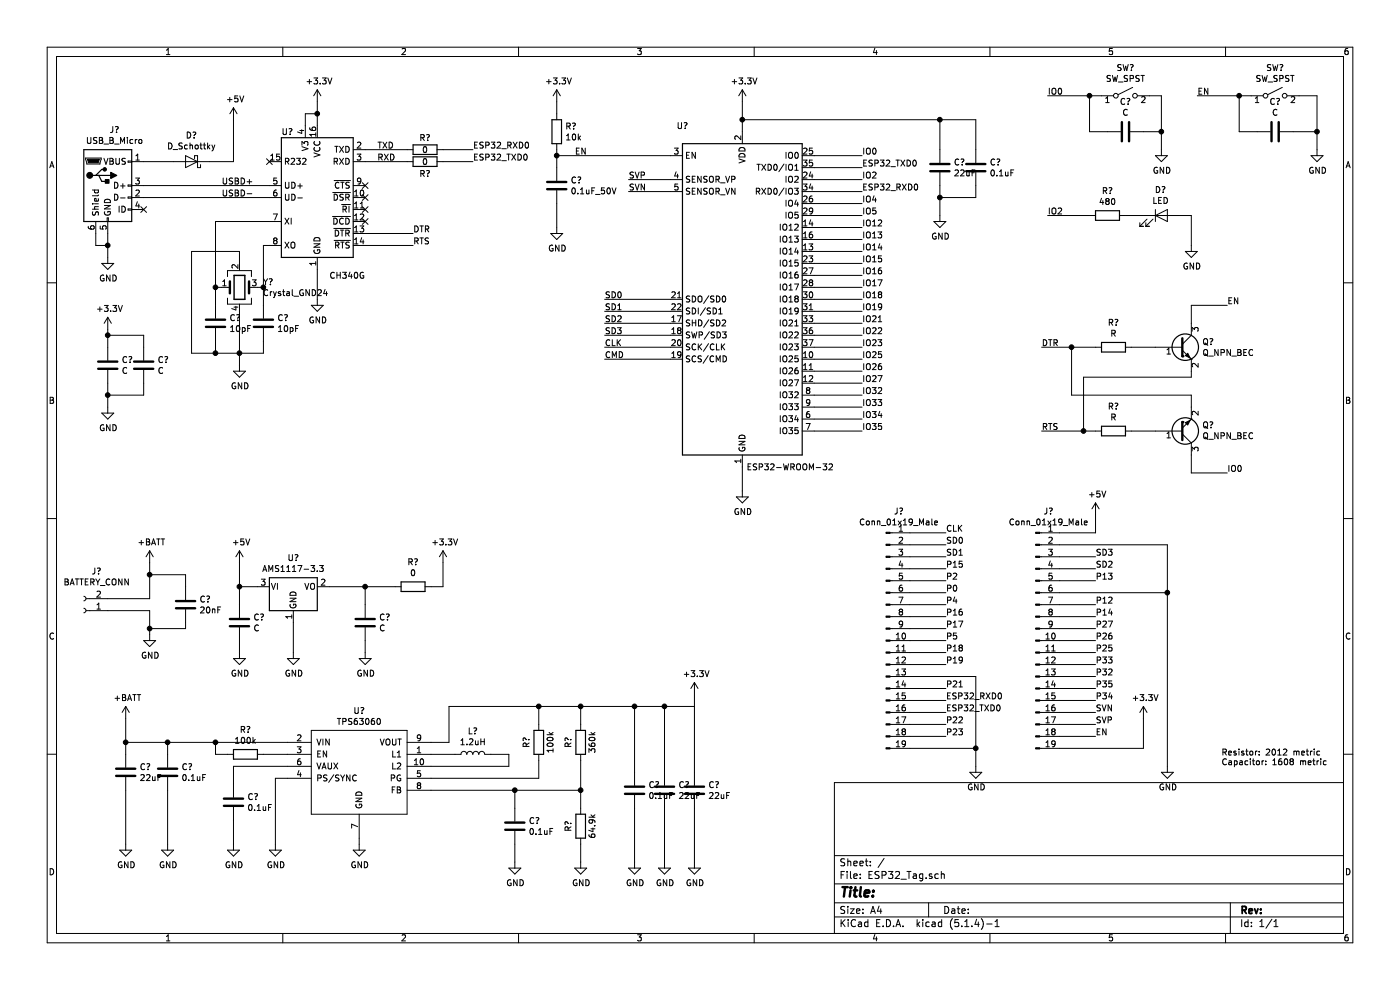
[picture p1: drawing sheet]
EESchema Schematic File Version 4
EELAYER 30 0
EELAYER END
$Descr A4 11693 8268
encoding utf-8
Sheet 1 1
Title ""
Date ""
Rev ""
Comp ""
Comment1 ""
Comment2 ""
Comment3 ""
Comment4 ""
$EndDescr
$Comp
L RF_Module:ESP32-WROOM-32 U?
U 1 1
P 6200 2500
F 0 "U?" H 5700 3950 50  0000 C CNN
F 1 "ESP32-WROOM-32" H 6600 1100 50  0000 C CNN
F 2 "RF_Module:ESP32-WROOM-32" H 6200 1000 50  0001 C CNN
F 3 "https://www.espressif.com/sites/default/files/documentation/esp32-wroom-32_datasheet_en.pdf" H 5900 2550 50  0001 C CNN
	1    6200 2500
	1    0    0    -1  
$EndComp
$Comp
L power:+3.3V #PWR?
U 1 1
P 6200 850
F 0 "#PWR?" H 6200 700 50  0001 C CNN
F 1 "+3.3V" H 6215 1023 50  0000 C CNN
F 2 "" H 6200 850 50  0001 C CNN
F 3 "" H 6200 850 50  0001 C CNN
	1    6200 850 
	1    0    0    -1  
$EndComp
$Comp
L Interface_USB:CH340G U?
U 1 1
P 2650 1650
F 0 "U?" H 2400 2200 50  0000 C CNN
F 1 "CH340G" H 2900 1000 50  0000 C CNN
F 2 "Package_SO:SOIC-16_3.9x9.9mm_P1.27mm" H 2700 1100 50  0001 L CNN
F 3 "http://www.datasheet5.com/pdf-local-2195953" H 2300 2450 50  0001 C CNN
	1    2650 1650
	1    0    0    -1  
$EndComp
$Comp
L Regulator_Linear:AMS1117-3.3 U?
U 1 1
P 2450 4900
F 0 "U?" H 2450 5142 50  0000 C CNN
F 1 "AMS1117-3.3" H 2450 5051 50  0000 C CNN
F 2 "Package_TO_SOT_SMD:SOT-223-3_TabPin2" H 2450 5100 50  0001 C CNN
F 3 "http://www.advanced-monolithic.com/pdf/ds1117.pdf" H 2550 4650 50  0001 C CNN
	1    2450 4900
	1    0    0    -1  
$EndComp
Wire Wire Line
	6200 850  6200 1000
Wire Wire Line
	6200 3900 6200 4100
$Comp
L power:+3.3V #PWR?
U 1 1
P 2650 850
F 0 "#PWR?" H 2650 700 50  0001 C CNN
F 1 "+3.3V" H 2665 1023 50  0000 C CNN
F 2 "" H 2650 850 50  0001 C CNN
F 3 "" H 2650 850 50  0001 C CNN
	1    2650 850 
	1    0    0    -1  
$EndComp
$Comp
L Connector:USB_B_Micro J?
U 1 1
P 900 1550
F 0 "J?" H 957 2017 50  0000 C CNN
F 1 "USB_B_Micro" H 957 1926 50  0000 C CNN
F 2 "" H 1050 1500 50  0001 C CNN
F 3 "~" H 1050 1500 50  0001 C CNN
	1    900  1550
	1    0    0    -1  
$EndComp
Wire Wire Line
	900  1950 900  2050
Wire Wire Line
	1950 1350 1950 1000
Wire Wire Line
	2650 2250 2650 2500
Wire Wire Line
	800  1950 800  2050
Wire Wire Line
	800  2050 900  2050
Connection ~ 900  2050
Wire Wire Line
	900  2050 900  2150
Wire Wire Line
	2650 850  2650 950 
Wire Wire Line
	2550 1050 2550 950 
Wire Wire Line
	2550 950  2650 950 
Connection ~ 2650 950 
Wire Wire Line
	2650 950  2650 1050
Wire Wire Line
	2450 5200 2450 5450
Wire Wire Line
	2150 4900 2000 4900
Wire Wire Line
	2000 4900 2000 4700
Wire Wire Line
	3600 4900 3700 4900
Wire Wire Line
	3700 4900 3700 4700
$Comp
L power:+3.3V #PWR?
U 1 1
P 3700 4700
F 0 "#PWR?" H 3700 4550 50  0001 C CNN
F 1 "+3.3V" H 3715 4873 50  0000 C CNN
F 2 "" H 3700 4700 50  0001 C CNN
F 3 "" H 3700 4700 50  0001 C CNN
	1    3700 4700
	1    0    0    -1  
$EndComp
$Comp
L power:+5V #PWR?
U 1 1
P 2000 4700
F 0 "#PWR?" H 2000 4550 50  0001 C CNN
F 1 "+5V" H 2015 4873 50  0000 C CNN
F 2 "" H 2000 4700 50  0001 C CNN
F 3 "" H 2000 4700 50  0001 C CNN
	1    2000 4700
	1    0    0    -1  
$EndComp
$Comp
L power:GND #PWR?
U 1 1
P 900 2150
F 0 "#PWR?" H 900 1900 50  0001 C CNN
F 1 "GND" H 905 1977 50  0000 C CNN
F 2 "" H 900 2150 50  0001 C CNN
F 3 "" H 900 2150 50  0001 C CNN
	1    900  2150
	1    0    0    -1  
$EndComp
$Comp
L power:GND #PWR?
U 1 1
P 2650 2500
F 0 "#PWR?" H 2650 2250 50  0001 C CNN
F 1 "GND" H 2655 2327 50  0000 C CNN
F 2 "" H 2650 2500 50  0001 C CNN
F 3 "" H 2650 2500 50  0001 C CNN
	1    2650 2500
	1    0    0    -1  
$EndComp
$Comp
L power:GND #PWR?
U 1 1
P 6200 4100
F 0 "#PWR?" H 6200 3850 50  0001 C CNN
F 1 "GND" H 6205 3927 50  0000 C CNN
F 2 "" H 6200 4100 50  0001 C CNN
F 3 "" H 6200 4100 50  0001 C CNN
	1    6200 4100
	1    0    0    -1  
$EndComp
$Comp
L power:GND #PWR?
U 1 1
P 2450 5450
F 0 "#PWR?" H 2450 5200 50  0001 C CNN
F 1 "GND" H 2455 5277 50  0000 C CNN
F 2 "" H 2450 5450 50  0001 C CNN
F 3 "" H 2450 5450 50  0001 C CNN
	1    2450 5450
	1    0    0    -1  
$EndComp
Wire Wire Line
	3050 1250 3400 1250
Wire Wire Line
	3050 1350 3400 1350
$Comp
L Device:C C?
U 1 1
P 8150 1400
F 0 "C?" H 8265 1446 50  0000 L CNN
F 1 "0.1uF" H 8265 1355 50  0000 L CNN
F 2 "" H 8188 1250 50  0001 C CNN
F 3 "~" H 8150 1400 50  0001 C CNN
	1    8150 1400
	1    0    0    -1  
$EndComp
$Comp
L Device:C C?
U 1 1
P 7850 1400
F 0 "C?" H 7965 1446 50  0000 L CNN
F 1 "22uF" H 7965 1355 50  0000 L CNN
F 2 "" H 7888 1250 50  0001 C CNN
F 3 "~" H 7850 1400 50  0001 C CNN
	1    7850 1400
	1    0    0    -1  
$EndComp
Wire Wire Line
	7850 1550 7850 1650
Wire Wire Line
	7850 1650 8150 1650
Wire Wire Line
	8150 1650 8150 1550
Wire Wire Line
	6800 1400 7200 1400
Wire Wire Line
	6800 1500 7200 1500
Text Label 7200 1400 0    50   ~ 0
ESP32_TXD0
Text Label 7200 1600 0    50   ~ 0
ESP32_RXD0
$Comp
L power:+3.3V #PWR?
U 1 1
P 4650 850
F 0 "#PWR?" H 4650 700 50  0001 C CNN
F 1 "+3.3V" H 4665 1023 50  0000 C CNN
F 2 "" H 4650 850 50  0001 C CNN
F 3 "" H 4650 850 50  0001 C CNN
	1    4650 850 
	1    0    0    -1  
$EndComp
$Comp
L Device:R R?
U 1 1
P 4650 1100
F 0 "R?" H 4720 1146 50  0000 L CNN
F 1 "10k" H 4720 1055 50  0000 L CNN
F 2 "" V 4580 1100 50  0001 C CNN
F 3 "~" H 4650 1100 50  0001 C CNN
	1    4650 1100
	1    0    0    -1  
$EndComp
$Comp
L power:GND #PWR?
U 1 1
P 4650 1900
F 0 "#PWR?" H 4650 1650 50  0001 C CNN
F 1 "GND" H 4655 1727 50  0000 C CNN
F 2 "" H 4650 1900 50  0001 C CNN
F 3 "" H 4650 1900 50  0001 C CNN
	1    4650 1900
	1    0    0    -1  
$EndComp
$Comp
L Device:C C?
U 1 1
P 4650 1550
F 0 "C?" H 4765 1596 50  0000 L CNN
F 1 "0.1uF_50V" H 4765 1505 50  0000 L CNN
F 2 "" H 4688 1400 50  0001 C CNN
F 3 "~" H 4650 1550 50  0001 C CNN
	1    4650 1550
	1    0    0    -1  
$EndComp
Wire Wire Line
	4650 850  4650 950 
Wire Wire Line
	4650 1250 4650 1300
Wire Wire Line
	4650 1700 4650 1900
Connection ~ 4650 1300
Wire Wire Line
	4650 1300 4650 1400
Text Label 4800 1300 0    50   ~ 0
EN
Text Label 3950 1350 0    50   ~ 0
ESP32_TXD0
Text Label 3950 1250 0    50   ~ 0
ESP32_RXD0
Text Label 1850 1550 0    50   ~ 0
USBD+
Text Label 1850 1650 0    50   ~ 0
USBD-
NoConn ~ 1200 1750
$Comp
L Device:R R?
U 1 1
P 3550 1250
F 0 "R?" V 3450 1250 50  0000 C CNN
F 1 "0" V 3550 1250 50  0000 C CNN
F 2 "" V 3480 1250 50  0001 C CNN
F 3 "~" H 3550 1250 50  0001 C CNN
	1    3550 1250
	0    1    1    0   
$EndComp
$Comp
L Device:R R?
U 1 1
P 3550 1350
F 0 "R?" V 3650 1350 50  0000 C CNN
F 1 "0" V 3550 1350 50  0000 C CNN
F 2 "" V 3480 1350 50  0001 C CNN
F 3 "~" H 3550 1350 50  0001 C CNN
	1    3550 1350
	0    1    1    0   
$EndComp
Wire Wire Line
	3700 1250 3950 1250
Wire Wire Line
	3700 1350 3950 1350
Text Label 3150 1250 0    50   ~ 0
TXD
Text Label 3150 1350 0    50   ~ 0
RXD
$Comp
L Device:Q_NPN_BEC Q?
U 1 1
P 9850 2900
F 0 "Q?" H 10041 2946 50  0000 L CNN
F 1 "Q_NPN_BEC" H 10041 2855 50  0000 L CNN
F 2 "" H 10050 3000 50  0001 C CNN
F 3 "~" H 9850 2900 50  0001 C CNN
	1    9850 2900
	1    0    0    -1  
$EndComp
$Comp
L Device:Q_NPN_BEC Q?
U 1 1
P 9850 3600
F 0 "Q?" H 10041 3554 50  0000 L CNN
F 1 "Q_NPN_BEC" H 10041 3645 50  0000 L CNN
F 2 "" H 10050 3700 50  0001 C CNN
F 3 "~" H 9850 3600 50  0001 C CNN
	1    9850 3600
	1    0    0    1   
$EndComp
$Comp
L Device:R R?
U 1 1
P 9300 2900
F 0 "R?" V 9093 2900 50  0000 C CNN
F 1 "R" V 9184 2900 50  0000 C CNN
F 2 "" V 9230 2900 50  0001 C CNN
F 3 "~" H 9300 2900 50  0001 C CNN
	1    9300 2900
	0    1    1    0   
$EndComp
$Comp
L Device:R R?
U 1 1
P 9300 3600
F 0 "R?" V 9093 3600 50  0000 C CNN
F 1 "R" V 9184 3600 50  0000 C CNN
F 2 "" V 9230 3600 50  0001 C CNN
F 3 "~" H 9300 3600 50  0001 C CNN
	1    9300 3600
	0    1    1    0   
$EndComp
Wire Wire Line
	9150 2900 8950 2900
Wire Wire Line
	9150 3600 9050 3600
Wire Wire Line
	8950 3300 9950 3300
Wire Wire Line
	9950 3300 9950 3400
Wire Wire Line
	8950 2900 8950 3300
Connection ~ 8950 2900
Wire Wire Line
	8950 2900 8700 2900
Wire Wire Line
	9050 3600 9050 3150
Wire Wire Line
	9050 3150 9950 3150
Wire Wire Line
	9950 3150 9950 3100
Connection ~ 9050 3600
Wire Wire Line
	9050 3600 8700 3600
Wire Wire Line
	9650 2900 9450 2900
Wire Wire Line
	9450 3600 9650 3600
Wire Wire Line
	9950 2700 9950 2550
Wire Wire Line
	9950 2550 10250 2550
Wire Wire Line
	9950 3800 9950 3950
Wire Wire Line
	9950 3950 10250 3950
Text Label 3450 1950 0    50   ~ 0
DTR
Text Label 3450 2050 0    50   ~ 0
RTS
Wire Wire Line
	3050 1950 3450 1950
Wire Wire Line
	3050 2050 3450 2050
Text Label 8700 2900 0    50   ~ 0
DTR
Text Label 8700 3600 0    50   ~ 0
RTS
Text Label 10250 2550 0    50   ~ 0
EN
Text Label 10250 3950 0    50   ~ 0
IO0
$Comp
L Device:C C?
U 1 1
P 1200 3050
F 0 "C?" H 1315 3096 50  0000 L CNN
F 1 "C" H 1315 3005 50  0000 L CNN
F 2 "" H 1238 2900 50  0001 C CNN
F 3 "~" H 1200 3050 50  0001 C CNN
	1    1200 3050
	1    0    0    -1  
$EndComp
$Comp
L Device:C C?
U 1 1
P 900 3050
F 0 "C?" H 1015 3096 50  0000 L CNN
F 1 "C" H 1015 3005 50  0000 L CNN
F 2 "" H 938 2900 50  0001 C CNN
F 3 "~" H 900 3050 50  0001 C CNN
	1    900  3050
	1    0    0    -1  
$EndComp
$Comp
L power:+3.3V #PWR?
U 1 1
P 900 2750
F 0 "#PWR?" H 900 2600 50  0001 C CNN
F 1 "+3.3V" H 915 2923 50  0000 C CNN
F 2 "" H 900 2750 50  0001 C CNN
F 3 "" H 900 2750 50  0001 C CNN
	1    900  2750
	1    0    0    -1  
$EndComp
$Comp
L power:GND #PWR?
U 1 1
P 900 3400
F 0 "#PWR?" H 900 3150 50  0001 C CNN
F 1 "GND" H 905 3227 50  0000 C CNN
F 2 "" H 900 3400 50  0001 C CNN
F 3 "" H 900 3400 50  0001 C CNN
	1    900  3400
	1    0    0    -1  
$EndComp
Wire Wire Line
	900  2750 900  2800
Wire Wire Line
	900  3200 900  3300
Wire Wire Line
	900  3300 1200 3300
Wire Wire Line
	1200 3300 1200 3200
Connection ~ 900  3300
Wire Wire Line
	900  3300 900  3400
Wire Wire Line
	1200 2900 1200 2800
Wire Wire Line
	1200 2800 900  2800
Connection ~ 900  2800
Wire Wire Line
	900  2800 900  2900
$Comp
L Switch:SW_SPST SW?
U 1 1
P 9400 800
F 0 "SW?" H 9400 1035 50  0000 C CNN
F 1 "SW_SPST" H 9400 944 50  0000 C CNN
F 2 "" H 9400 800 50  0001 C CNN
F 3 "~" H 9400 800 50  0001 C CNN
	1    9400 800 
	1    0    0    -1  
$EndComp
$Comp
L power:GND #PWR?
U 1 1
P 9700 1250
F 0 "#PWR?" H 9700 1000 50  0001 C CNN
F 1 "GND" H 9705 1077 50  0000 C CNN
F 2 "" H 9700 1250 50  0001 C CNN
F 3 "" H 9700 1250 50  0001 C CNN
	1    9700 1250
	1    0    0    -1  
$EndComp
$Comp
L Device:C C?
U 1 1
P 9400 1100
F 0 "C?" V 9148 1100 50  0000 C CNN
F 1 "C" V 9239 1100 50  0000 C CNN
F 2 "" H 9438 950 50  0001 C CNN
F 3 "~" H 9400 1100 50  0001 C CNN
	1    9400 1100
	0    1    1    0   
$EndComp
Wire Wire Line
	9600 800  9700 800 
$Comp
L Switch:SW_SPST SW?
U 1 1
P 10650 800
F 0 "SW?" H 10650 1035 50  0000 C CNN
F 1 "SW_SPST" H 10650 944 50  0000 C CNN
F 2 "" H 10650 800 50  0001 C CNN
F 3 "~" H 10650 800 50  0001 C CNN
	1    10650 800 
	1    0    0    -1  
$EndComp
$Comp
L power:GND #PWR?
U 1 1
P 11000 1250
F 0 "#PWR?" H 11000 1000 50  0001 C CNN
F 1 "GND" H 11005 1077 50  0000 C CNN
F 2 "" H 11000 1250 50  0001 C CNN
F 3 "" H 11000 1250 50  0001 C CNN
	1    11000 1250
	1    0    0    -1  
$EndComp
Wire Wire Line
	10850 800  11000 800 
Text Label 10000 800  0    50   ~ 0
EN
$Comp
L Device:C C?
U 1 1
P 10650 1100
F 0 "C?" V 10398 1100 50  0000 C CNN
F 1 "C" V 10489 1100 50  0000 C CNN
F 2 "" H 10688 950 50  0001 C CNN
F 3 "~" H 10650 1100 50  0001 C CNN
	1    10650 1100
	0    1    1    0   
$EndComp
Wire Wire Line
	10000 800  10350 800 
Text Label 8750 800  0    50   ~ 0
IO0
Wire Wire Line
	8750 800  9100 800 
Wire Wire Line
	9550 1100 9700 1100
Wire Wire Line
	9700 1100 9700 800 
Wire Wire Line
	9250 1100 9100 1100
Wire Wire Line
	9100 1100 9100 800 
Connection ~ 9100 800 
Wire Wire Line
	9100 800  9200 800 
Wire Wire Line
	10500 1100 10350 1100
Wire Wire Line
	10350 1100 10350 800 
Connection ~ 10350 800 
Wire Wire Line
	10350 800  10450 800 
Wire Wire Line
	10800 1100 11000 1100
Wire Wire Line
	11000 1100 11000 800 
Wire Wire Line
	9700 1250 9700 1100
Connection ~ 9700 1100
Wire Wire Line
	11000 1250 11000 1100
Connection ~ 11000 1100
Wire Wire Line
	6800 1300 7200 1300
Text Label 7200 1300 0    50   ~ 0
IO0
Wire Wire Line
	6800 1600 7200 1600
Text Label 7200 1500 0    50   ~ 0
IO2
Wire Wire Line
	6800 1700 7200 1700
Text Label 7200 1700 0    50   ~ 0
IO4
Wire Wire Line
	6800 1800 7200 1800
Text Label 7200 1800 0    50   ~ 0
IO5
Wire Wire Line
	6800 1900 7200 1900
Text Label 7200 1900 0    50   ~ 0
IO12
Wire Wire Line
	6800 2000 7200 2000
Text Label 7200 2000 0    50   ~ 0
IO13
Wire Wire Line
	6800 2100 7200 2100
Text Label 7200 2100 0    50   ~ 0
IO14
Wire Wire Line
	6800 2200 7200 2200
Text Label 7200 2200 0    50   ~ 0
IO15
Wire Wire Line
	6800 2300 7200 2300
Text Label 7200 2400 0    50   ~ 0
IO17
Wire Wire Line
	6800 2400 7200 2400
Text Label 7200 2500 0    50   ~ 0
IO18
Wire Wire Line
	6800 2500 7200 2500
Text Label 7200 2300 0    50   ~ 0
IO16
Wire Wire Line
	6800 2600 7200 2600
Text Label 7200 2600 0    50   ~ 0
IO19
Wire Wire Line
	6800 2700 7200 2700
Text Label 7200 2700 0    50   ~ 0
IO21
Wire Wire Line
	6800 2800 7200 2800
Text Label 7200 2800 0    50   ~ 0
IO22
Wire Wire Line
	6800 2900 7200 2900
Text Label 7200 2900 0    50   ~ 0
IO23
Wire Wire Line
	6800 3000 7200 3000
Text Label 7200 3000 0    50   ~ 0
IO25
Wire Wire Line
	6800 3100 7200 3100
Text Label 7200 3100 0    50   ~ 0
IO26
Wire Wire Line
	6800 3200 7200 3200
Text Label 7200 3200 0    50   ~ 0
IO27
Wire Wire Line
	6800 3300 7200 3300
Text Label 7200 3300 0    50   ~ 0
IO32
Wire Wire Line
	6800 3400 7200 3400
Text Label 7200 3400 0    50   ~ 0
IO33
Wire Wire Line
	6800 3500 7200 3500
Text Label 7200 3500 0    50   ~ 0
IO34
Wire Wire Line
	6800 3600 7200 3600
Text Label 7200 3600 0    50   ~ 0
IO35
Wire Wire Line
	5600 2500 5050 2500
Wire Wire Line
	5600 2600 5050 2600
Wire Wire Line
	5600 2700 5050 2700
Wire Wire Line
	5600 2800 5050 2800
Wire Wire Line
	5600 2900 5050 2900
Wire Wire Line
	5600 3000 5050 3000
Text Label 5050 2500 0    50   ~ 0
SD0
Text Label 5050 2600 0    50   ~ 0
SD1
Text Label 5050 2700 0    50   ~ 0
SD2
Text Label 5050 2800 0    50   ~ 0
SD3
Text Label 5050 2900 0    50   ~ 0
CLK
Text Label 5050 3000 0    50   ~ 0
CMD
Wire Wire Line
	2200 2400 2150 2400
Wire Wire Line
	1800 2400 1850 2400
Wire Wire Line
	1800 2400 1800 2550
Connection ~ 1800 2400
Wire Wire Line
	2200 2400 2200 2550
Connection ~ 2200 2400
$Comp
L Device:C C?
U 1 1
P 1800 2700
F 0 "C?" H 1915 2746 50  0000 L CNN
F 1 "10pF" H 1915 2655 50  0000 L CNN
F 2 "" H 1838 2550 50  0001 C CNN
F 3 "~" H 1800 2700 50  0001 C CNN
	1    1800 2700
	1    0    0    -1  
$EndComp
$Comp
L Device:C C?
U 1 1
P 2200 2700
F 0 "C?" H 2315 2746 50  0000 L CNN
F 1 "10pF" H 2315 2655 50  0000 L CNN
F 2 "" H 2238 2550 50  0001 C CNN
F 3 "~" H 2200 2700 50  0001 C CNN
	1    2200 2700
	1    0    0    -1  
$EndComp
Wire Wire Line
	1800 2850 1800 2950
Wire Wire Line
	1800 2950 2000 2950
Wire Wire Line
	2200 2950 2200 2850
Wire Wire Line
	2000 2950 2000 3050
$Comp
L power:GND #PWR?
U 1 1
P 2000 3050
F 0 "#PWR?" H 2000 2800 50  0001 C CNN
F 1 "GND" H 2005 2877 50  0000 C CNN
F 2 "" H 2000 3050 50  0001 C CNN
F 3 "" H 2000 3050 50  0001 C CNN
	1    2000 3050
	1    0    0    -1  
$EndComp
NoConn ~ 3050 1550
NoConn ~ 3050 1650
NoConn ~ 3050 1750
NoConn ~ 3050 1850
$Comp
L Connector:Conn_01x02_Female J?
U 1 1
P 700 5100
F 0 "J?" H 592 4775 50  0000 C CNN
F 1 "BATTERY_CONN" H 592 4866 50  0000 C CNN
F 2 "" H 700 5100 50  0001 C CNN
F 3 "~" H 700 5100 50  0001 C CNN
	1    700  5100
	-1   0    0    1   
$EndComp
Wire Wire Line
	900  5000 1250 5000
Wire Wire Line
	1250 5000 1250 4800
Wire Wire Line
	900  5100 1250 5100
Wire Wire Line
	1250 5100 1250 5250
$Comp
L power:GND #PWR?
U 1 1
P 1250 5300
F 0 "#PWR?" H 1250 5050 50  0001 C CNN
F 1 "GND" H 1255 5127 50  0000 C CNN
F 2 "" H 1250 5300 50  0001 C CNN
F 3 "" H 1250 5300 50  0001 C CNN
	1    1250 5300
	1    0    0    -1  
$EndComp
$Comp
L power:+BATT #PWR?
U 1 1
P 1250 4700
F 0 "#PWR?" H 1250 4550 50  0001 C CNN
F 1 "+BATT" H 1265 4873 50  0000 C CNN
F 2 "" H 1250 4700 50  0001 C CNN
F 3 "" H 1250 4700 50  0001 C CNN
	1    1250 4700
	1    0    0    -1  
$EndComp
$Comp
L ESP32_Tag:TPS63060 U?
U 1 1
P 3000 6400
F 0 "U?" H 3000 6865 50  0000 C CNN
F 1 "TPS63060" H 3000 6774 50  0000 C CNN
F 2 "" H 3000 6250 50  0001 C CNN
F 3 "" H 3000 6250 50  0001 C CNN
	1    3000 6400
	1    0    0    -1  
$EndComp
$Comp
L power:+BATT #PWR?
U 1 1
P 1050 6000
F 0 "#PWR?" H 1050 5850 50  0001 C CNN
F 1 "+BATT" H 1065 6173 50  0000 C CNN
F 2 "" H 1050 6000 50  0001 C CNN
F 3 "" H 1050 6000 50  0001 C CNN
	1    1050 6000
	1    0    0    -1  
$EndComp
Wire Wire Line
	2400 6200 1800 6200
Wire Wire Line
	1050 6200 1050 6000
$Comp
L Device:L L?
U 1 1
P 3950 6300
F 0 "L?" V 4140 6300 50  0000 C CNN
F 1 "1.2uH" V 4049 6300 50  0000 C CNN
F 2 "" H 3950 6300 50  0001 C CNN
F 3 "~" H 3950 6300 50  0001 C CNN
	1    3950 6300
	0    -1   -1   0   
$EndComp
Wire Wire Line
	3600 6300 3800 6300
Wire Wire Line
	3600 6400 4250 6400
Wire Wire Line
	4250 6400 4250 6300
Wire Wire Line
	4250 6300 4100 6300
$Comp
L Device:C C?
U 1 1
P 1050 6450
F 0 "C?" H 1165 6496 50  0000 L CNN
F 1 "22uF" H 1165 6405 50  0000 L CNN
F 2 "" H 1088 6300 50  0001 C CNN
F 3 "~" H 1050 6450 50  0001 C CNN
	1    1050 6450
	1    0    0    -1  
$EndComp
Wire Wire Line
	1050 6300 1050 6200
Connection ~ 1050 6200
Wire Wire Line
	1050 6600 1050 7050
$Comp
L power:GND #PWR?
U 1 1
P 1050 7050
F 0 "#PWR?" H 1050 6800 50  0001 C CNN
F 1 "GND" H 1055 6877 50  0000 C CNN
F 2 "" H 1050 7050 50  0001 C CNN
F 3 "" H 1050 7050 50  0001 C CNN
	1    1050 7050
	1    0    0    -1  
$EndComp
$Comp
L Device:C C?
U 1 1
P 1400 6450
F 0 "C?" H 1515 6496 50  0000 L CNN
F 1 "0.1uF" H 1515 6405 50  0000 L CNN
F 2 "" H 1438 6300 50  0001 C CNN
F 3 "~" H 1400 6450 50  0001 C CNN
	1    1400 6450
	1    0    0    -1  
$EndComp
Wire Wire Line
	1400 6300 1400 6200
Connection ~ 1400 6200
Wire Wire Line
	1400 6200 1050 6200
Wire Wire Line
	1400 6600 1400 7050
$Comp
L power:GND #PWR?
U 1 1
P 1400 7050
F 0 "#PWR?" H 1400 6800 50  0001 C CNN
F 1 "GND" H 1405 6877 50  0000 C CNN
F 2 "" H 1400 7050 50  0001 C CNN
F 3 "" H 1400 7050 50  0001 C CNN
	1    1400 7050
	1    0    0    -1  
$EndComp
Wire Wire Line
	2400 6300 2200 6300
Wire Wire Line
	1900 6300 1800 6300
Wire Wire Line
	1800 6300 1800 6200
Connection ~ 1800 6200
Wire Wire Line
	1800 6200 1400 6200
$Comp
L Device:C C?
U 1 1
P 1950 6700
F 0 "C?" H 2065 6746 50  0000 L CNN
F 1 "0.1uF" H 2065 6655 50  0000 L CNN
F 2 "" H 1988 6550 50  0001 C CNN
F 3 "~" H 1950 6700 50  0001 C CNN
	1    1950 6700
	1    0    0    -1  
$EndComp
$Comp
L power:GND #PWR?
U 1 1
P 1950 7050
F 0 "#PWR?" H 1950 6800 50  0001 C CNN
F 1 "GND" H 1955 6877 50  0000 C CNN
F 2 "" H 1950 7050 50  0001 C CNN
F 3 "" H 1950 7050 50  0001 C CNN
	1    1950 7050
	1    0    0    -1  
$EndComp
Wire Wire Line
	2400 6400 1950 6400
Wire Wire Line
	1950 6400 1950 6550
Wire Wire Line
	1950 6850 1950 7050
$Comp
L power:GND #PWR?
U 1 1
P 2300 7050
F 0 "#PWR?" H 2300 6800 50  0001 C CNN
F 1 "GND" H 2305 6877 50  0000 C CNN
F 2 "" H 2300 7050 50  0001 C CNN
F 3 "" H 2300 7050 50  0001 C CNN
	1    2300 7050
	1    0    0    -1  
$EndComp
Wire Wire Line
	2400 6500 2300 6500
Wire Wire Line
	2300 6500 2300 7050
$Comp
L power:GND #PWR?
U 1 1
P 3000 7050
F 0 "#PWR?" H 3000 6800 50  0001 C CNN
F 1 "GND" H 3005 6877 50  0000 C CNN
F 2 "" H 3000 7050 50  0001 C CNN
F 3 "" H 3000 7050 50  0001 C CNN
	1    3000 7050
	1    0    0    -1  
$EndComp
Wire Wire Line
	3000 7000 3000 7050
$Comp
L Device:R R?
U 1 1
P 4500 6200
F 0 "R?" V 4600 6200 50  0000 C CNN
F 1 "100k" V 4400 6200 50  0000 C CNN
F 2 "" V 4430 6200 50  0001 C CNN
F 3 "~" H 4500 6200 50  0001 C CNN
	1    4500 6200
	-1   0    0    1   
$EndComp
Wire Wire Line
	3600 6200 3750 6200
Wire Wire Line
	3750 6200 3750 5900
Wire Wire Line
	3750 5900 4500 5900
Wire Wire Line
	3600 6500 4500 6500
Wire Wire Line
	4500 6500 4500 6350
Wire Wire Line
	4500 6050 4500 5900
Connection ~ 4500 5900
Wire Wire Line
	4500 5900 4850 5900
$Comp
L Device:R R?
U 1 1
P 2050 6300
F 0 "R?" V 1843 6300 50  0000 C CNN
F 1 "100k" V 1934 6300 50  0000 C CNN
F 2 "" V 1980 6300 50  0001 C CNN
F 3 "~" H 2050 6300 50  0001 C CNN
	1    2050 6300
	0    1    1    0   
$EndComp
$Comp
L Device:R R?
U 1 1
P 4850 6200
F 0 "R?" V 4950 6200 50  0000 C CNN
F 1 "360k" V 4750 6200 50  0000 C CNN
F 2 "" V 4780 6200 50  0001 C CNN
F 3 "~" H 4850 6200 50  0001 C CNN
	1    4850 6200
	-1   0    0    1   
$EndComp
Wire Wire Line
	4850 6050 4850 5900
Connection ~ 4850 5900
Wire Wire Line
	4850 5900 5300 5900
$Comp
L power:GND #PWR?
U 1 1
P 4850 7200
F 0 "#PWR?" H 4850 6950 50  0001 C CNN
F 1 "GND" H 4855 7027 50  0000 C CNN
F 2 "" H 4850 7200 50  0001 C CNN
F 3 "" H 4850 7200 50  0001 C CNN
	1    4850 7200
	1    0    0    -1  
$EndComp
$Comp
L Device:R R?
U 1 1
P 4850 6900
F 0 "R?" V 4950 6900 50  0000 C CNN
F 1 "64.9k" V 4750 6900 50  0000 C CNN
F 2 "" V 4780 6900 50  0001 C CNN
F 3 "~" H 4850 6900 50  0001 C CNN
	1    4850 6900
	-1   0    0    1   
$EndComp
Wire Wire Line
	4850 7050 4850 7200
Wire Wire Line
	4850 6350 4850 6600
Wire Wire Line
	3600 6600 4300 6600
Connection ~ 4850 6600
Wire Wire Line
	4850 6600 4850 6750
Text Notes 10200 6400 0    50   ~ 0
Resistor: 2012 metric\nCapacitor: 1608 metric
$Comp
L power:+3.3V #PWR?
U 1 1
P 5800 5800
F 0 "#PWR?" H 5800 5650 50  0001 C CNN
F 1 "+3.3V" H 5815 5973 50  0000 C CNN
F 2 "" H 5800 5800 50  0001 C CNN
F 3 "" H 5800 5800 50  0001 C CNN
	1    5800 5800
	1    0    0    -1  
$EndComp
Wire Wire Line
	5800 5800 5800 5900
$Comp
L Device:C C?
U 1 1
P 5300 6600
F 0 "C?" H 5415 6646 50  0000 L CNN
F 1 "0.1uF" H 5415 6555 50  0000 L CNN
F 2 "" H 5338 6450 50  0001 C CNN
F 3 "~" H 5300 6600 50  0001 C CNN
	1    5300 6600
	1    0    0    -1  
$EndComp
Wire Wire Line
	5300 6750 5300 7200
$Comp
L power:GND #PWR?
U 1 1
P 5300 7200
F 0 "#PWR?" H 5300 6950 50  0001 C CNN
F 1 "GND" H 5305 7027 50  0000 C CNN
F 2 "" H 5300 7200 50  0001 C CNN
F 3 "" H 5300 7200 50  0001 C CNN
	1    5300 7200
	1    0    0    -1  
$EndComp
Wire Wire Line
	5300 6450 5300 5900
Connection ~ 5300 5900
Wire Wire Line
	5300 5900 5550 5900
$Comp
L Device:C C?
U 1 1
P 5550 6600
F 0 "C?" H 5665 6646 50  0000 L CNN
F 1 "22uF" H 5665 6555 50  0000 L CNN
F 2 "" H 5588 6450 50  0001 C CNN
F 3 "~" H 5550 6600 50  0001 C CNN
	1    5550 6600
	1    0    0    -1  
$EndComp
Wire Wire Line
	5550 6750 5550 7200
$Comp
L power:GND #PWR?
U 1 1
P 5550 7200
F 0 "#PWR?" H 5550 6950 50  0001 C CNN
F 1 "GND" H 5555 7027 50  0000 C CNN
F 2 "" H 5550 7200 50  0001 C CNN
F 3 "" H 5550 7200 50  0001 C CNN
	1    5550 7200
	1    0    0    -1  
$EndComp
$Comp
L Device:C C?
U 1 1
P 5800 6600
F 0 "C?" H 5915 6646 50  0000 L CNN
F 1 "22uF" H 5915 6555 50  0000 L CNN
F 2 "" H 5838 6450 50  0001 C CNN
F 3 "~" H 5800 6600 50  0001 C CNN
	1    5800 6600
	1    0    0    -1  
$EndComp
Wire Wire Line
	5800 6750 5800 7200
$Comp
L power:GND #PWR?
U 1 1
P 5800 7200
F 0 "#PWR?" H 5800 6950 50  0001 C CNN
F 1 "GND" H 5805 7027 50  0000 C CNN
F 2 "" H 5800 7200 50  0001 C CNN
F 3 "" H 5800 7200 50  0001 C CNN
	1    5800 7200
	1    0    0    -1  
$EndComp
Wire Wire Line
	5800 6450 5800 5900
Wire Wire Line
	5550 6450 5550 5900
Connection ~ 5550 5900
Wire Wire Line
	5550 5900 5800 5900
$Comp
L Device:C C?
U 1 1
P 4300 6900
F 0 "C?" H 4415 6946 50  0000 L CNN
F 1 "0.1uF" H 4415 6855 50  0000 L CNN
F 2 "" H 4338 6750 50  0001 C CNN
F 3 "~" H 4300 6900 50  0001 C CNN
	1    4300 6900
	1    0    0    -1  
$EndComp
Wire Wire Line
	4300 6750 4300 6600
Connection ~ 4300 6600
Wire Wire Line
	4300 6600 4850 6600
Wire Wire Line
	4300 7050 4300 7200
$Comp
L power:GND #PWR?
U 1 1
P 4300 7200
F 0 "#PWR?" H 4300 6950 50  0001 C CNN
F 1 "GND" H 4305 7027 50  0000 C CNN
F 2 "" H 4300 7200 50  0001 C CNN
F 3 "" H 4300 7200 50  0001 C CNN
	1    4300 7200
	1    0    0    -1  
$EndComp
$Comp
L Device:R R?
U 1 1
P 3450 4900
F 0 "R?" V 3243 4900 50  0000 C CNN
F 1 "0" V 3334 4900 50  0000 C CNN
F 2 "" V 3380 4900 50  0001 C CNN
F 3 "~" H 3450 4900 50  0001 C CNN
	1    3450 4900
	0    1    1    0   
$EndComp
$Comp
L Device:LED D?
U 1 1
P 9700 1800
F 0 "D?" H 9693 2016 50  0000 C CNN
F 1 "LED" H 9693 1925 50  0000 C CNN
F 2 "" H 9700 1800 50  0001 C CNN
F 3 "~" H 9700 1800 50  0001 C CNN
	1    9700 1800
	1    0    0    -1  
$EndComp
Wire Wire Line
	9100 1800 8750 1800
Text Label 8750 1800 0    50   ~ 0
IO2
Wire Wire Line
	9850 1800 9950 1800
Wire Wire Line
	9950 1800 9950 2050
$Comp
L power:GND #PWR?
U 1 1
P 9950 2050
F 0 "#PWR?" H 9950 1800 50  0001 C CNN
F 1 "GND" H 9955 1877 50  0000 C CNN
F 2 "" H 9950 2050 50  0001 C CNN
F 3 "" H 9950 2050 50  0001 C CNN
	1    9950 2050
	1    0    0    -1  
$EndComp
$Comp
L Device:R R?
U 1 1
P 9250 1800
F 0 "R?" V 9043 1800 50  0000 C CNN
F 1 "480" V 9134 1800 50  0000 C CNN
F 2 "" V 9180 1800 50  0001 C CNN
F 3 "~" H 9250 1800 50  0001 C CNN
	1    9250 1800
	0    1    1    0   
$EndComp
Wire Wire Line
	9550 1800 9400 1800
NoConn ~ 2250 1350
Wire Wire Line
	1200 1550 2250 1550
Wire Wire Line
	1200 1650 2250 1650
Wire Wire Line
	2250 1850 1800 1850
Wire Wire Line
	1800 1850 1800 2400
Wire Wire Line
	2200 2050 2250 2050
Wire Wire Line
	2200 2050 2200 2400
Wire Wire Line
	1200 1350 1450 1350
Wire Wire Line
	1750 1350 1950 1350
$Comp
L Device:C C?
U 1 1
P 2000 5200
F 0 "C?" H 2115 5246 50  0000 L CNN
F 1 "C" H 2115 5155 50  0000 L CNN
F 2 "" H 2038 5050 50  0001 C CNN
F 3 "~" H 2000 5200 50  0001 C CNN
	1    2000 5200
	1    0    0    -1  
$EndComp
$Comp
L Device:C C?
U 1 1
P 3050 5200
F 0 "C?" H 3165 5246 50  0000 L CNN
F 1 "C" H 3165 5155 50  0000 L CNN
F 2 "" H 3088 5050 50  0001 C CNN
F 3 "~" H 3050 5200 50  0001 C CNN
	1    3050 5200
	1    0    0    -1  
$EndComp
Wire Wire Line
	2750 4900 3050 4900
Wire Wire Line
	3050 5050 3050 4900
Connection ~ 3050 4900
Wire Wire Line
	3050 4900 3300 4900
Wire Wire Line
	3050 5350 3050 5450
Wire Wire Line
	2000 5450 2000 5350
Wire Wire Line
	2000 5050 2000 4900
Connection ~ 2000 4900
$Comp
L power:GND #PWR?
U 1 1
P 2000 5450
F 0 "#PWR?" H 2000 5200 50  0001 C CNN
F 1 "GND" H 2005 5277 50  0000 C CNN
F 2 "" H 2000 5450 50  0001 C CNN
F 3 "" H 2000 5450 50  0001 C CNN
	1    2000 5450
	1    0    0    -1  
$EndComp
$Comp
L power:GND #PWR?
U 1 1
P 3050 5450
F 0 "#PWR?" H 3050 5200 50  0001 C CNN
F 1 "GND" H 3055 5277 50  0000 C CNN
F 2 "" H 3050 5450 50  0001 C CNN
F 3 "" H 3050 5450 50  0001 C CNN
	1    3050 5450
	1    0    0    -1  
$EndComp
$Comp
L Device:D_Schottky D?
U 1 1
P 1600 1350
F 0 "D?" H 1600 1134 50  0000 C CNN
F 1 "D_Schottky" H 1600 1225 50  0000 C CNN
F 2 "" H 1600 1350 50  0001 C CNN
F 3 "~" H 1600 1350 50  0001 C CNN
	1    1600 1350
	-1   0    0    1   
$EndComp
$Comp
L power:+5V #PWR?
U 1 1
P 1950 1000
F 0 "#PWR?" H 1950 850 50  0001 C CNN
F 1 "+5V" H 1965 1173 50  0000 C CNN
F 2 "" H 1950 1000 50  0001 C CNN
F 3 "" H 1950 1000 50  0001 C CNN
	1    1950 1000
	1    0    0    -1  
$EndComp
$Comp
L Device:Crystal_GND24 Y?
U 1 1
P 2000 2400
F 0 "Y?" H 2194 2446 50  0000 L CNN
F 1 "Crystal_GND24" H 2194 2355 50  0000 L CNN
F 2 "" H 2000 2400 50  0001 C CNN
F 3 "~" H 2000 2400 50  0001 C CNN
	1    2000 2400
	1    0    0    -1  
$EndComp
Connection ~ 2000 2950
Wire Wire Line
	2000 2950 2200 2950
Wire Wire Line
	2000 2600 2000 2950
Wire Wire Line
	2000 2200 2000 2100
Wire Wire Line
	2000 2100 1600 2100
Wire Wire Line
	1600 2100 1600 2950
Wire Wire Line
	1600 2950 1800 2950
Connection ~ 1800 2950
$Comp
L Connector:Conn_01x19_Male J?
U 1 1
P 7400 5350
F 0 "J?" H 7508 6431 50  0000 C CNN
F 1 "Conn_01x19_Male" H 7508 6340 50  0000 C CNN
F 2 "" H 7400 5350 50  0001 C CNN
F 3 "~" H 7400 5350 50  0001 C CNN
	1    7400 5350
	1    0    0    -1  
$EndComp
$Comp
L Connector:Conn_01x19_Male J?
U 1 1
P 8650 5350
F 0 "J?" H 8758 6431 50  0000 C CNN
F 1 "Conn_01x19_Male" H 8758 6340 50  0000 C CNN
F 2 "" H 8650 5350 50  0001 C CNN
F 3 "~" H 8650 5350 50  0001 C CNN
	1    8650 5350
	1    0    0    -1  
$EndComp
Wire Wire Line
	9550 6250 9550 6000
$Comp
L power:+3.3V #PWR?
U 1 1
P 9550 6000
F 0 "#PWR?" H 9550 5850 50  0001 C CNN
F 1 "+3.3V" H 9565 6173 50  0000 C CNN
F 2 "" H 9550 6000 50  0001 C CNN
F 3 "" H 9550 6000 50  0001 C CNN
	1    9550 6000
	1    0    0    -1  
$EndComp
Wire Wire Line
	7600 4550 7900 4550
Text Label 7900 4550 0    50   ~ 0
SD0
Wire Wire Line
	7600 4650 7900 4650
Text Label 7900 4650 0    50   ~ 0
SD1
Wire Wire Line
	7600 4750 7900 4750
Text Label 7900 4750 0    50   ~ 0
P15
Wire Wire Line
	7600 4450 7900 4450
Text Label 7900 4450 0    50   ~ 0
CLK
Wire Wire Line
	7600 4950 7900 4950
Text Label 7900 4950 0    50   ~ 0
P0
Wire Wire Line
	7600 5050 7900 5050
Text Label 7900 5050 0    50   ~ 0
P4
Wire Wire Line
	7600 5150 7900 5150
Text Label 7900 5150 0    50   ~ 0
P16
Wire Wire Line
	7600 4850 7900 4850
Text Label 7900 4850 0    50   ~ 0
P2
Wire Wire Line
	7600 5350 7900 5350
Text Label 7900 5350 0    50   ~ 0
P5
Wire Wire Line
	7600 5450 7900 5450
Text Label 7900 5450 0    50   ~ 0
P18
Wire Wire Line
	7600 5550 7900 5550
Text Label 7900 5550 0    50   ~ 0
P19
Wire Wire Line
	7600 5250 7900 5250
Text Label 7900 5250 0    50   ~ 0
P17
Wire Wire Line
	7600 5750 7900 5750
Text Label 7900 5750 0    50   ~ 0
P21
Wire Wire Line
	7600 5850 7900 5850
Wire Wire Line
	7600 5950 7900 5950
Text Label 7900 5950 0    50   ~ 0
ESP32_TXD0
Text Label 7900 5850 0    50   ~ 0
ESP32_RXD0
Wire Wire Line
	7600 6150 7900 6150
Text Label 7900 6150 0    50   ~ 0
P23
Wire Wire Line
	7600 6050 7900 6050
Text Label 7900 6050 0    50   ~ 0
P22
$Comp
L power:GND #PWR?
U 1 1
P 8150 6400
F 0 "#PWR?" H 8150 6150 50  0001 C CNN
F 1 "GND" H 8155 6227 50  0000 C CNN
F 2 "" H 8150 6400 50  0001 C CNN
F 3 "" H 8150 6400 50  0001 C CNN
	1    8150 6400
	1    0    0    -1  
$EndComp
Wire Wire Line
	8150 5650 8150 6250
Wire Wire Line
	7600 5650 8150 5650
Wire Wire Line
	7600 6250 8150 6250
Connection ~ 8150 6250
Wire Wire Line
	8150 6250 8150 6400
$Comp
L power:+5V #PWR?
U 1 1
P 9150 4300
F 0 "#PWR?" H 9150 4150 50  0001 C CNN
F 1 "+5V" H 9165 4473 50  0000 C CNN
F 2 "" H 9150 4300 50  0001 C CNN
F 3 "" H 9150 4300 50  0001 C CNN
	1    9150 4300
	1    0    0    -1  
$EndComp
Wire Wire Line
	8850 4450 9150 4450
Wire Wire Line
	9150 4450 9150 4300
Wire Wire Line
	8850 4650 9150 4650
Text Label 9150 4650 0    50   ~ 0
SD3
Wire Wire Line
	8850 4750 9150 4750
Text Label 9150 4750 0    50   ~ 0
SD2
Wire Wire Line
	8850 4850 9150 4850
Text Label 9150 4850 0    50   ~ 0
P13
Wire Wire Line
	8850 5050 9150 5050
Text Label 9150 5050 0    50   ~ 0
P12
Wire Wire Line
	8850 5150 9150 5150
Text Label 9150 5150 0    50   ~ 0
P14
Wire Wire Line
	8850 5250 9150 5250
Text Label 9150 5250 0    50   ~ 0
P27
Wire Wire Line
	8850 5450 9150 5450
Text Label 9150 5450 0    50   ~ 0
P25
Wire Wire Line
	8850 5550 9150 5550
Text Label 9150 5550 0    50   ~ 0
P33
Wire Wire Line
	8850 5650 9150 5650
Text Label 9150 5650 0    50   ~ 0
P32
Wire Wire Line
	8850 5350 9150 5350
Text Label 9150 5350 0    50   ~ 0
P26
Wire Wire Line
	8850 5850 9150 5850
Text Label 9150 5850 0    50   ~ 0
P34
Wire Wire Line
	8850 5950 9150 5950
Text Label 9150 5950 0    50   ~ 0
SVN
Wire Wire Line
	8850 6050 9150 6050
Text Label 9150 6050 0    50   ~ 0
SVP
Wire Wire Line
	8850 5750 9150 5750
Text Label 9150 5750 0    50   ~ 0
P35
Wire Wire Line
	8850 6150 9150 6150
Text Label 9150 6150 0    50   ~ 0
EN
Wire Wire Line
	8850 6250 9550 6250
$Comp
L power:GND #PWR?
U 1 1
P 9750 6400
F 0 "#PWR?" H 9750 6150 50  0001 C CNN
F 1 "GND" H 9755 6227 50  0000 C CNN
F 2 "" H 9750 6400 50  0001 C CNN
F 3 "" H 9750 6400 50  0001 C CNN
	1    9750 6400
	1    0    0    -1  
$EndComp
Wire Wire Line
	9750 4550 9750 4950
Wire Wire Line
	8850 4550 9750 4550
Wire Wire Line
	8850 4950 9750 4950
Connection ~ 9750 4950
Wire Wire Line
	9750 4950 9750 6400
Wire Wire Line
	4650 1300 5600 1300
Wire Wire Line
	5600 1500 5250 1500
Wire Wire Line
	5600 1600 5250 1600
Text Label 5250 1600 0    50   ~ 0
SVN
Text Label 5250 1500 0    50   ~ 0
SVP
Wire Wire Line
	6200 1000 7850 1000
Connection ~ 6200 1000
Wire Wire Line
	6200 1000 6200 1100
Wire Wire Line
	7850 1650 7850 1800
Connection ~ 7850 1650
$Comp
L power:GND #PWR?
U 1 1
P 7850 1800
F 0 "#PWR?" H 7850 1550 50  0001 C CNN
F 1 "GND" H 7855 1627 50  0000 C CNN
F 2 "" H 7850 1800 50  0001 C CNN
F 3 "" H 7850 1800 50  0001 C CNN
	1    7850 1800
	1    0    0    -1  
$EndComp
Wire Wire Line
	7850 1000 7850 1250
Wire Wire Line
	7850 1000 8150 1000
Wire Wire Line
	8150 1000 8150 1250
Connection ~ 7850 1000
$Comp
L Device:C C?
U 1 1
P 1550 5050
F 0 "C?" H 1665 5096 50  0000 L CNN
F 1 "20nF" H 1665 5005 50  0000 L CNN
F 2 "" H 1588 4900 50  0001 C CNN
F 3 "~" H 1550 5050 50  0001 C CNN
	1    1550 5050
	1    0    0    -1  
$EndComp
Wire Wire Line
	1250 4800 1550 4800
Wire Wire Line
	1550 4800 1550 4900
Connection ~ 1250 4800
Wire Wire Line
	1250 4800 1250 4700
Wire Wire Line
	1250 5250 1550 5250
Wire Wire Line
	1550 5250 1550 5200
Connection ~ 1250 5250
Wire Wire Line
	1250 5250 1250 5300
$EndSCHEMATC
